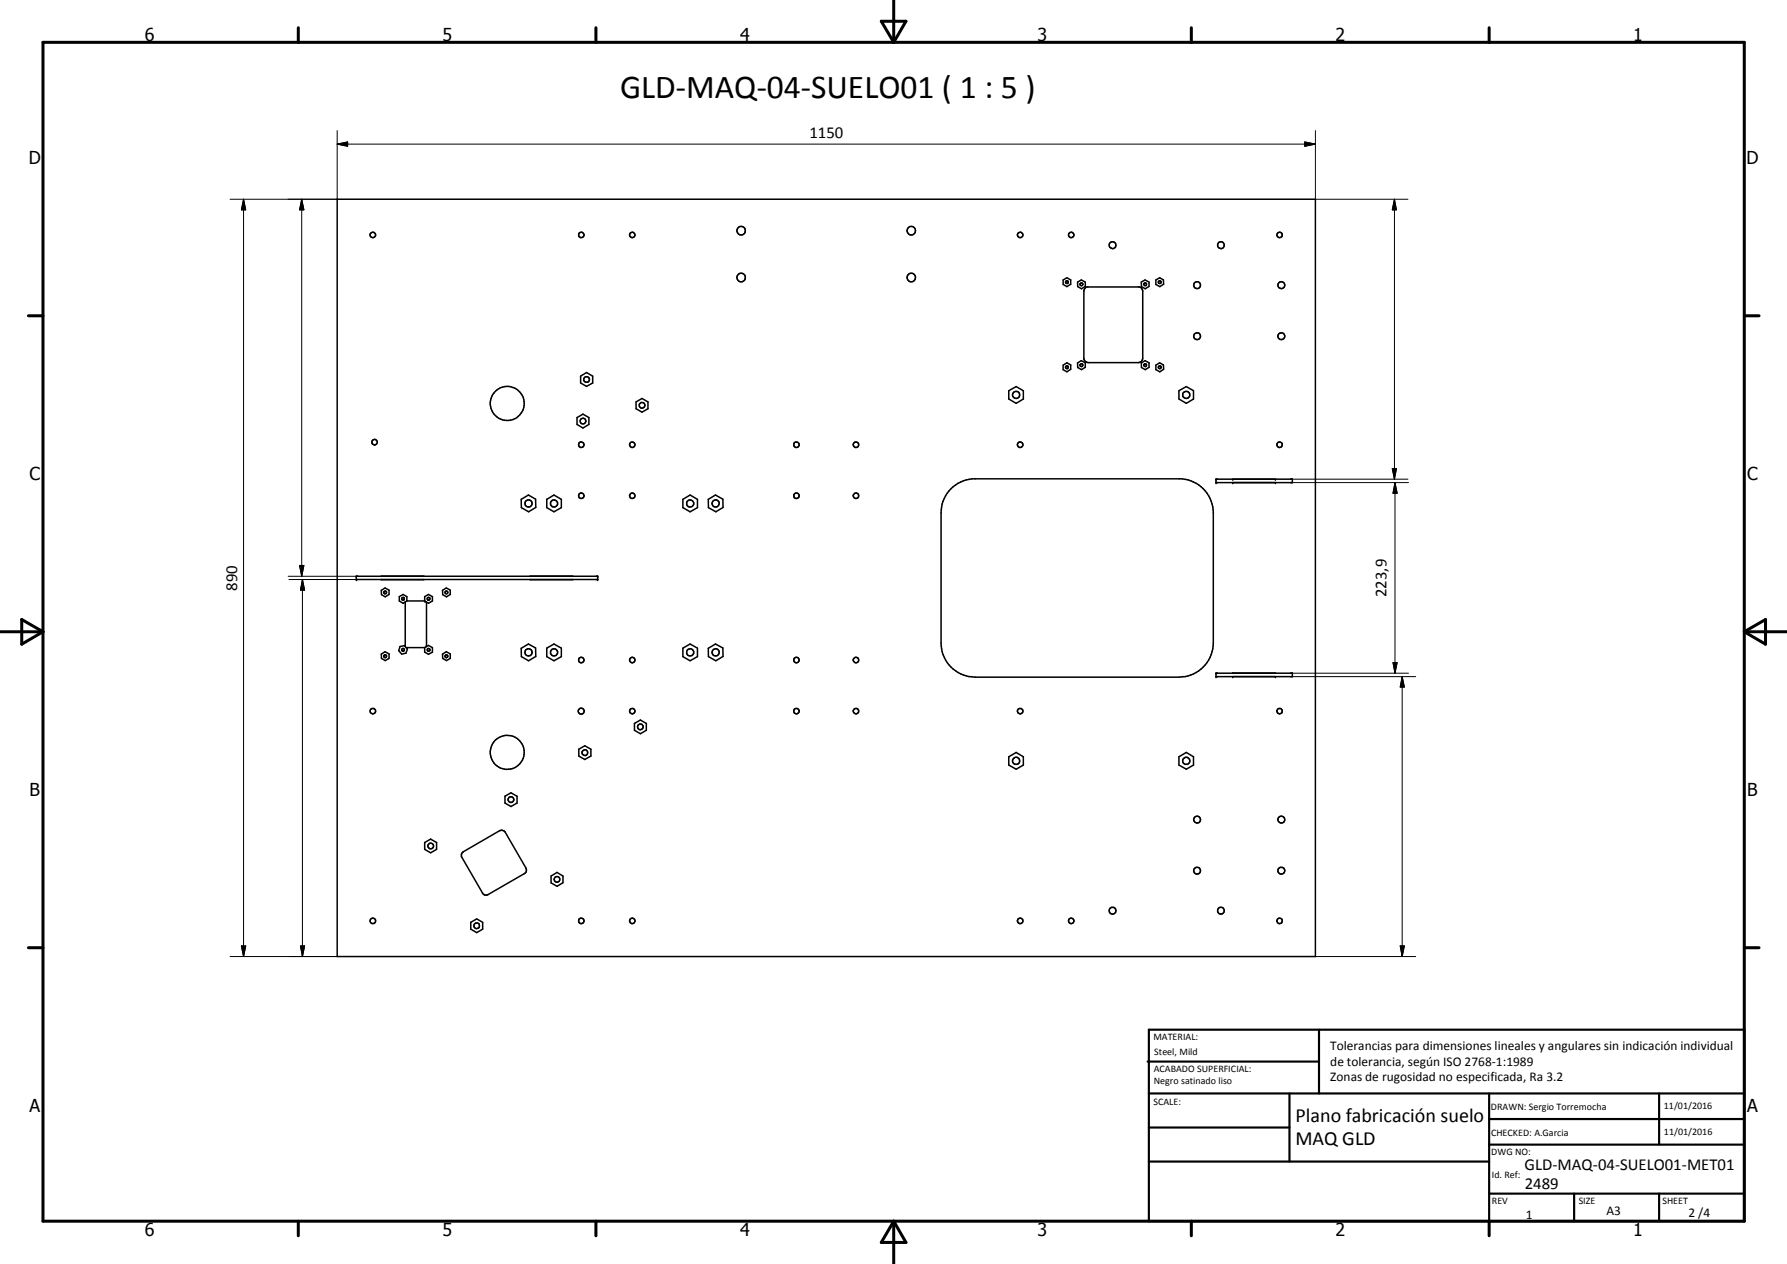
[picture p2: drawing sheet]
<svg xmlns="http://www.w3.org/2000/svg" width="420mm" height="297mm" viewBox="0 0 420 297" stroke-linecap="round" stroke-linejoin="round" font-family="sans-serif">
<g fill="none" stroke="#000" stroke-width=".35">
<path d="M79.3 46.8h230v178h-230zM250 65.8l.9-.5 .8 .5v1l-.8 .6-.9-.6zM250.7 66a.33 .33 0 0 1 .5 .2 .33 .33 0 0 1-.3 .4l-.3-.1zM253.4 66.3l.8-.5 1 .5v1l-.9 .6-.9-.5zM255.2 67.6l.4-.2h12.3l.4 .2 .4 .8v15.8l-.1 .4a.87 .87 0 0 1-.9 .6h-11.8a1.08 1.08 0 0 1-1.1-1v-15.8zM268.3 66.3l.9-.5 1 .5v1l-.9 .6-.9-.5zM271.8 65.8l.9-.5 .8 .5 .1 1-.9 .6-.9-.6zM272.4 66.2a.33 .33 0 0 1 .5-.1 .33 .33 0 0 1-.2 .5l-.3-.1zM135.7 98.1l1.4-.8 1.4 .8v1.6l-1.4 .9-1.4-.9zM136.5 88.4l1.4-.9 1.4 .9v1.6l-1.4 .8-1.4-.8zM149.6 94.4l1.3-.8 1.4 .8v1.7l-1.4 .8-1.3-.8zM237.2 91.8l1.7-1 1.7 1v2l-1.7 1-1.7-1z"/>
<path d="M250 85.8l.9-.5 .8 .5v1l-.8 .6-.9-.5zM250.6 86.1a.34 .34 0 0 1 .5 0 .34 .34 0 0 1-.1 .5l-.4-.2zM253.4 85.3l.8-.5 1 .5v1l-.9 .6-.9-.5zM268.3 85.3l.9-.5 1 .5v1l-.9 .6-.9-.5zM271.8 85.8l.9-.5 .8 .5 .1 1-.9 .6-.9-.5zM272.4 86.1h.6l-.2 .5-.4-.2zM277.2 91.8l1.7-1 1.7 1v2l-1.7 1-1.7-1zM122.5 117.3l1.7-1 1.7 1 .1 2-1.7 1-1.7-1zM128.6 117.3l1.6-1 1.8 1v2l-1.8 1-1.6-1zM160.6 117.3l1.7-1 1.7 1v2l-1.7 1-1.7-1zM166.5 117.3l1.7-1 1.8 1v2l-1.7 1-1.7-1zM223.6 114.9l.5-.5a8.1 8.1 0 0 1 4.4-1.9h49.4a8.1 8.1 0 0 1 7.4 8v30.6a8.1 8.1 0 0 1-8 8h-48a8 8 0 0 1-8-8v-30.6a7.9 7.9 0 0 1 2.3-5.6z"/>
<path d="M285.9 112.6h18v.8h-18zM83.8 135.4h56.7v.8h-56.7zM89.7 135.4h9.9M89.7 136.2h9.9M89.7 138.7l.8-.5 1 .5v1l-.9 .6-.9-.6zM90.3 139l.3-.1a.33 .33 0 0 1 .2 .5 .33 .33 0 0 1-.6 0zM104 138.7l.9-.5 1 .5v1l-.9 .6-.9-.6zM104.7 139l.3-.1a.32 .32 0 0 1 .3 .3 .32 .32 0 0 1-.3 .3 .32 .32 0 0 1-.4-.3zM124.7 135.4h10M124.7 136.2h10M89.7 153.7l.8-.5 1 .5v1l-.9 .5-.9-.5zM93.9 140.2l.9-.5 .9 .5v1l-.9 .6-.9-.6z"/>
<path d="M94.1 151.9l1-.2 .7 .8-.3 1-1.1 .2-.6-.8zM94.4 152.6l.5-.2a.32 .32 0 0 1 .1 .4 .32 .32 0 0 1-.4 .2 .32 .32 0 0 1-.2-.4zM94.6 140.5a.34 .34 0 0 1 .4 0 .34 .34 0 0 1-.1 .5h-.3l-.2-.3zM95.3 141.4v10.5M95.5 152.2h4.4M95.7 141.2h4.2M99.9 140.2l.8-.5 1 .5v1l-1 .6-.8-.6zM99.9 152.2l.8-.5 1 .5v1l-1 .6-.8-.6zM100.2 141.4v10.6M100.5 152.5a.33 .33 0 0 1 .5 0 .33 .33 0 0 1 0 .4 .33 .33 0 0 1-.5 .1zM104 153.7l.9-.5 1 .5v1l-.9 .5-.9-.5zM104.7 154h.5v.4l-.2 .2-.3-.1z"/>
<path d="M122.5 152.4l1.7-1.1 1.7 1 .1 2-1.7 1-1.7-1zM128.6 152.3l1.6-1 1.8 1v2l-1.8 1-1.6-1zM160.6 152.3l1.7-1 1.7 1v2l-1.7 1-1.7-1zM166.5 152.4l1.7-1.1 1.8 1v2l-1.7 1-1.7-1zM285.9 158.2h18v.8h-18zM289.8 158.2h.1M299.9 158.2h.1M136.1 176.1l1.4-.8 1.4 .8v1.6l-1.4 .8-1.4-.8zM149.2 170l1.4-.8 1.4 .8v1.6l-1.4 .8-1.4-.8zM237.2 177.8l1.7-1 1.7 1v2l-1.7 1-1.7-1zM277.2 177.8l1.7-1 1.7 1v2l-1.7 1-1.7-1zM99.9 198l1.3-.8 1.4 .8v1.6l-1.4 .8-1.3-.8z"/>
<path d="M118.7 187.1l1.4-.8 1.5 .8v1.6l-1.5 .8-1.4-.8zM108.6 200.4l8.8-5.2 .7-.1 .6 .3 5.1 9a.83 .83 0 0 1-.5 .9l-8.9 5.1a.83 .83 0 0 1-1-.6l-4.9-8.5zM110.7 216.7l1.4-.8 1.4 .8v1.7l-1.4 .8-1.4-.8zM129.6 205.9l1.4-.9 1.4 .9v1.5l-1.4 .9-1.4-.8z"/>
<circle cx="87.7" cy="55.2" r=".65"/>
<circle cx="136.7" cy="55.2" r=".62"/>
<circle cx="148.6" cy="55.2" r=".63"/>
<circle cx="174.2" cy="54.2" r="1"/>
<circle cx="214.3" cy="54.2" r="1"/>
<circle cx="239.9" cy="55.2" r=".64"/>
<circle cx="251.9" cy="55.2" r=".63"/>
<circle cx="261.6" cy="57.6" r=".79"/>
<circle cx="287" cy="57.6" r=".81"/>
<circle cx="300.9" cy="55.2" r=".64"/>
<circle cx="174.3" cy="65.2" r=".99"/>
<circle cx="214.3" cy="65.2" r="1.01"/>
<circle cx="254.3" cy="66.8" r=".34"/>
<circle cx="269.3" cy="66.8" r=".34"/>
<circle cx="281.4" cy="67" r=".81"/>
<circle cx="281.5" cy="79" r=".8"/>
<circle cx="301.3" cy="67" r=".8"/>
<circle cx="301.3" cy="79" r=".8"/>
<circle cx="119.3" cy="94.8" r="4"/>
<circle cx="137.1" cy="98.9" r=".68"/>
<circle cx="137.9" cy="89.2" r=".67"/>
<circle cx="151" cy="95.2" r=".67"/>
<circle cx="238.9" cy="92.8" r=".85"/>
<circle cx="254.3" cy="85.8" r=".34"/>
<circle cx="269.3" cy="85.8" r=".34"/>
<circle cx="278.9" cy="92.8" r=".83"/>
<circle cx="88.1" cy="103.9" r=".65"/>
<circle cx="124.3" cy="118.3" r=".82"/>
<circle cx="130.3" cy="118.3" r=".84"/>
<circle cx="136.7" cy="104.5" r=".64"/>
<circle cx="136.7" cy="116.5" r=".63"/>
<circle cx="148.7" cy="104.5" r=".64"/>
<circle cx="148.7" cy="116.5" r=".64"/>
<circle cx="162.3" cy="118.3" r=".83"/>
<circle cx="168.3" cy="118.3" r=".84"/>
<circle cx="187.3" cy="116.5" r=".65"/>
<circle cx="187.3" cy="104.5" r=".64"/>
<circle cx="201.3" cy="104.5" r=".65"/>
<circle cx="201.3" cy="116.5" r=".63"/>
<circle cx="239.9" cy="104.5" r=".66"/>
<circle cx="300.8" cy="104.5" r=".65"/>
<circle cx="90.6" cy="154.2" r=".34"/>
<circle cx="100.8" cy="140.7" r=".34"/>
<circle cx="124.3" cy="153.3" r=".85"/>
<circle cx="130.3" cy="153.3" r=".85"/>
<circle cx="136.7" cy="155.1" r=".64"/>
<circle cx="148.7" cy="155.1" r=".64"/>
<circle cx="162.3" cy="153.3" r=".85"/>
<circle cx="168.3" cy="153.3" r=".83"/>
<circle cx="187.3" cy="155.1" r=".64"/>
<circle cx="201.3" cy="155.1" r=".64"/>
<circle cx="87.7" cy="167.1" r=".64"/>
<circle cx="119.3" cy="176.8" r="4"/>
<circle cx="136.7" cy="167.1" r=".7"/>
<circle cx="137.5" cy="176.9" r=".69"/>
<circle cx="148.7" cy="167.1" r=".64"/>
<circle cx="150.6" cy="170.8" r=".67"/>
<circle cx="187.3" cy="167.1" r=".64"/>
<circle cx="201.3" cy="167.1" r=".64"/>
<circle cx="238.9" cy="178.8" r=".85"/>
<circle cx="239.9" cy="167.1" r=".64"/>
<circle cx="278.9" cy="178.8" r=".84"/>
<circle cx="300.9" cy="167.1" r=".64"/>
<circle cx="101.3" cy="198.8" r=".67"/>
<circle cx="120.1" cy="187.9" r=".67"/>
<circle cx="281.5" cy="192.6" r=".8"/>
<circle cx="301.3" cy="192.6" r=".8"/>
<circle cx="87.7" cy="216.4" r=".66"/>
<circle cx="112.1" cy="217.6" r=".67"/>
<circle cx="131" cy="206.6" r=".67"/>
<circle cx="136.7" cy="216.4" r=".66"/>
<circle cx="148.7" cy="216.4" r=".65"/>
<circle cx="239.9" cy="216.4" r=".66"/>
<circle cx="251.9" cy="216.4" r=".64"/>
<circle cx="261.6" cy="214" r=".8"/>
<circle cx="281.5" cy="204.6" r=".81"/>
<circle cx="287.1" cy="214" r=".79"/>
<circle cx="300.8" cy="216.4" r=".65"/>
<circle cx="301.3" cy="204.6" r=".81"/>
</g>
<g fill="#000">
<circle cx="285.9" cy="113.4" r=".18"/>
<circle cx="285.9" cy="112.6" r=".18"/>
<circle cx="289.8" cy="113.4" r=".18"/>
<circle cx="289.8" cy="112.6" r=".18"/>
<circle cx="299.9" cy="112.6" r=".18"/>
<circle cx="299.9" cy="113.4" r=".18"/>
<circle cx="83.8" cy="135.4" r=".18"/>
<circle cx="83.8" cy="136.2" r=".18"/>
<circle cx="140.5" cy="136.2" r=".18"/>
<circle cx="140.5" cy="135.4" r=".18"/>
<circle cx="99.9" cy="141.2" r=".18"/>
<circle cx="285.9" cy="159" r=".18"/>
<circle cx="285.9" cy="158.2" r=".18"/>
<circle cx="289.8" cy="159" r=".18"/>
<circle cx="299.9" cy="159" r=".18"/>
</g>
<g fill="none" stroke="#000" stroke-width=".71">
<path d="M10.1 9.9h400v277.1h-400zM70.1 6.5v3.4M140.1 6.5v3.4M207.2 5h5.8l-2.9 4.9zM210.1 0v9.9M280.1 6.5v3.4M350.1 6.5v3.4M6.7 74.2h3.4M410.1 74.2h3.5M.1 148.5h10M5.1 145.6l5 2.9-5 2.9zM410.1 148.5h10"/>
<path d="M410.1 148.5l5-2.9v5.8zM6.7 222.7h3.4M410.1 222.7h3.5M70.1 287v3.4M140.1 287v3.4M210.1 287v10M210.1 287l2.9 5h-5.8zM280.1 287v3.4M350.1 287v3.4"/>
</g>
<g fill="none" stroke="#000" stroke-width=".51">
<path d="M269.8 249.5h40.3M270.1 242h140v45h-140zM270.1 257h140M303.2 257v16M310.1 242v15M350.1 257v30M390.1 257v12M270.1 265h33.1M270.1 273h80M350.1 269h60M350.1 263h60M350.1 280.5h60"/>
<path d="M370.1 280.5v6.5M390.1 280.5v6.5"/>
</g>
<g fill="none" stroke="#000" stroke-width=".24">
<path d="M79.3 33.9l2.4-.5v1zM79.3 30.7v16.1h-25.2M79.3 33.9h230M306.8 33.4l2.5 .5-2.5 .5zM309.3 30.7v16.1h21.7M57.3 46.8l.5 2.5h-1zM57.3 46.8v178M70.9 46.8l.5 2.5h-1zM70.9 46.8v88.6M327.9 46.8l.4 2.5h-.9zM327.9 46.8v65.8M303.4 112.6h27.6"/>
<path d="M303.4 113.4h27.8M327.4 110.1h.9l-.4 2.5zM328 113.4l.5 2.5h-1zM328 113.4v44.8M67.8 135.4h16.3M67.9 136.2h16.2M70.4 132.9h1l-.5 2.5zM71.1 136.2l.5 2.5h-1zM71.1 136.2v88.6M303.4 159h29.5M303.4 158.2h27.8M327.5 155.7h1l-.5 2.5z"/>
<path d="M329.7 159l.5 2.5h-1zM329.7 159v65.8M54.1 224.8h25.2M56.8 222.3h1l-.5 2.5zM70.6 222.3h1l-.5 2.5zM309.3 224.8h23.6M329.2 222.3h1l-.5 2.5z"/>
</g>
<g fill="#000">
<path d="M79.3 33.9l2.4-.5v1zM306.8 33.4l2.5 .5-2.5 .5zM57.3 46.8l.5 2.5h-1zM70.9 46.8l.5 2.5h-1zM327.9 46.8l.4 2.5h-.9zM327.4 110.1h.9l-.4 2.5zM328 113.4l.5 2.5h-1zM70.4 132.9h1l-.5 2.5zM71.1 136.2l.5 2.5h-1zM327.5 155.7h1l-.5 2.5zM329.7 159l.5 2.5h-1zM56.8 222.3h1l-.5 2.5z"/>
<path d="M70.6 222.3h1l-.5 2.5zM329.2 222.3h1l-.5 2.5z"/>
</g>
<text font-size="7.9" x="145.8" y="23">GLD-MAQ-04-SUELO01 ( 1 : 5 )</text>
<g font-size="4.7">
<text x="304.6" y="263.7">Plano fabricación suelo</text>
<text x="304.6" y="269.1">MAQ GLD</text>
</g>
<g font-size="4.2">
<text x="34" y="9.6">6</text>
<text x="104" y="9.6">5</text>
<text x="174" y="9.6">4</text>
<text x="244" y="9.6">3</text>
<text x="314" y="9.6">2</text>
<text x="384" y="9.6">1</text>
<text x="6.8" y="38.7">D</text>
<text x="410.6" y="38.7">D</text>
<text x="7" y="112.9">C</text>
<text x="410.8" y="112.9">C</text>
<text x="7" y="187.1">B</text>
<text x="410.8" y="187.1">B</text>
<text x="7" y="261.4">A</text>
<text x="410.8" y="261.4">A</text>
<text x="34" y="290.4">6</text>
<text x="104" y="290.4">5</text>
<text x="174" y="290.4">4</text>
<text x="244" y="290.4">3</text>
<text x="314" y="290.4">2</text>
<text x="384" y="290.4">1</text>
</g>
<g font-size="3.9">
<text x="190.3" y="32.3">1150</text>
<text x="55.7" y="138.9" transform="rotate(-90 55.7 138.9)">890</text>
<text x="326" y="140.3" transform="rotate(-90 326 140.3)">223,9</text>
<text x="358.5" y="275">GLD-MAQ-04-SUELO01-MET01</text>
<text x="358.5" y="279.4">2489</text>
</g>
<g font-size="3.1">
<text x="312.7" y="246.8">Tolerancias para dimensiones lineales y angulares sin indicación individual</text>
<text x="312.7" y="250.4">de tolerancia, según ISO 2768-1:1989</text>
<text x="312.7" y="254">Zonas de rugosidad no especificada, Ra 3.2</text>
<text x="358.7" y="286.5">1</text>
<text x="377.7" y="285.6">A3</text>
<text x="397" y="285.9">2 /4</text>
</g>
<g font-size="2.4">
<text x="271.2" y="244.4">MATERIAL:</text>
<text x="271.3" y="252">ACABADO SUPERFICIAL:</text>
<text x="271.4" y="247.9">Steel, Mild</text>
<text x="271.3" y="254.6">Negro satinado liso</text>
<text x="271.2" y="259.7">SCALE:</text>
<text x="350.6" y="260.8">DRAWN: Sergio Torremocha</text>
<text x="391.2" y="260.6">11/01/2016</text>
<text x="350.6" y="267">CHECKED: A.Garcia</text>
<text x="391.2" y="266.7">11/01/2016</text>
<text x="350.6" y="271.4">DWG NO:</text>
<text x="350.8" y="276.9">Id. Ref:</text>
<text x="350.8" y="282.8">REV</text>
<text x="371.2" y="282.9">SIZE</text>
<text x="390.9" y="282.9">SHEET</text>
</g>
</svg>
